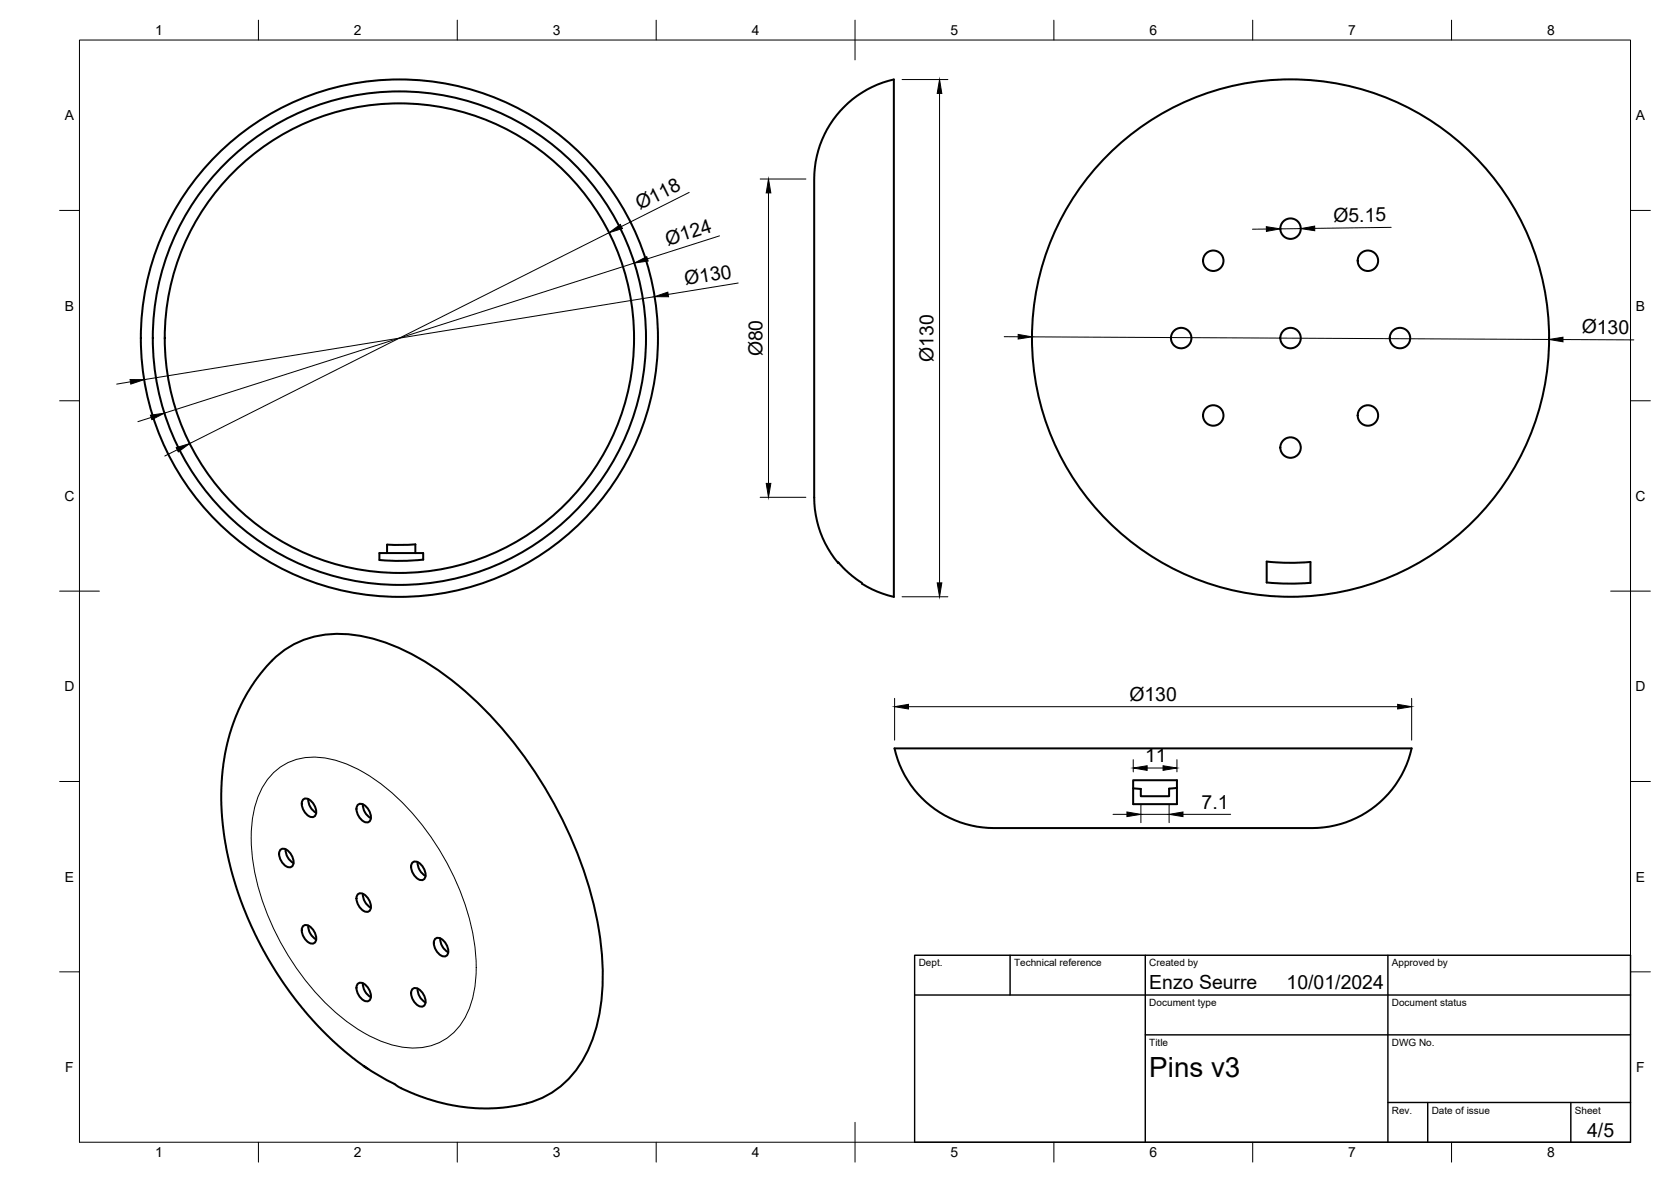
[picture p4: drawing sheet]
<svg xmlns="http://www.w3.org/2000/svg" width="420mm" height="297mm" viewBox="0 0 420 297" stroke-linecap="round" stroke-linejoin="round" font-family="sans-serif">
<!-- layer: Visible -->
<g fill="none" stroke="#000" stroke-width=".51">
<path d="M212.3 26.8a25.4 25.4 0 0 1 12.4-6.8v130l-1.4-.4a16.7 16.7 0 0 1-7-3.4l-3.2-2.5-2.4-2.4v.2a27.9 27.9 0 0 1-6-19.9v-69.6a66.3 66.3 0 0 1 .7-12.7 25.3 25.3 0 0 1 6.9-12.5zM97.3 136.9v2.1M97.3 139h-1.9v1.7l5.5 .3 5.5-.4v-1.6h-2M104.4 136.8v2.2h-7.1M104.5 136.8l-7.1 .1M329.5 146.5l-5.5 .2-5.5-.3v-5.3l5.5 .3 5.5-.2v5.3M68.3 166.1a48.1 48.1 0 0 0-12.7 34.1l.2 4 .4 4.9 .8 4.8 1.1 4.8 1.4 4.7 1.7 4.6 1.9 4.5 2.6 5.3 2.4 4.3 2.9 4.5 3.1 4.4 3.1 3.8 6.5 6.7 5 4.4 3.2 2.3M68.4 166a23.9 23.9 0 0 1 21.8-6.3 53.9 53.9 0 0 1 25 12.5 106.4 106.4 0 0 1 35.4 61.5 55.3 55.3 0 0 1-1.8 27.9 23.9 23.9 0 0 1-16.7 15.8l-1 .2a47 47 0 0 1-33.4-6l-6.3-3.7 1.2 .8M224.9 188.1h130a26 26 0 0 1-27.7 20h-70.3a66.3 66.3 0 0 1-12.7-.7 25.7 25.7 0 0 1-19.3-19.3zM284.9 196.1h11v6h-11zM295.9 198l-1.9 .2v1.9h-7.1v-1.8l-2-.2M70.4 213.7a1.61 1.61 0 0 1 2.5 .6 3.1 3.1 0 0 1 .7 3.3 1.61 1.61 0 0 1-2.5-.7 3.1 3.1 0 0 1-.7-3.2z"/>
<path d="M71.8 213.4a3.9 3.9 0 0 0 2 3.5M76.1 201a1.61 1.61 0 0 1 2.5 .7 3.1 3.1 0 0 1 .7 3.3 1.61 1.61 0 0 1-2.5-.7 3.1 3.1 0 0 1-.7-3.3zM77.5 200.8a3.9 3.9 0 0 0 2 3.5M89.9 202.4a1.61 1.61 0 0 1 2.5 .6 3.1 3.1 0 0 1 .6 3.3 1.61 1.61 0 0 1-2.5-.7 3.1 3.1 0 0 1-.6-3.2zM91.2 202.1a3.9 3.9 0 0 0 2 3.5M103.6 216.9a1.61 1.61 0 0 1 2.5 .6 3.1 3.1 0 0 1 .7 3.3 1.61 1.61 0 0 1-2.5-.7 3.1 3.1 0 0 1-.7-3.2zM105 216.6a3.9 3.9 0 0 0 2 3.5M76.1 232.8a1.61 1.61 0 0 1 2.5 .7 3.1 3.1 0 0 1 .7 3.3 1.61 1.61 0 0 1-2.5-.7 3.1 3.1 0 0 1-.7-3.3zM77.5 232.6a3.9 3.9 0 0 0 2 3.5M89.9 224.9a1.61 1.61 0 0 1 2.5 .6 3.1 3.1 0 0 1 .6 3.3 1.61 1.61 0 0 1-2.5-.7 3.1 3.1 0 0 1-.6-3.2zM91.2 224.6a3.9 3.9 0 0 0 2 3.5M109.3 236.1a1.61 1.61 0 0 1 2.5 .6 3.1 3.1 0 0 1 .7 3.3 1.61 1.61 0 0 1-2.5-.7 3.1 3.1 0 0 1-.7-3.2z"/>
<path d="M110.7 235.8a3.9 3.9 0 0 0 2 3.5M89.9 247.3a1.61 1.61 0 0 1 2.5 .7 3.1 3.1 0 0 1 .6 3.3 1.61 1.61 0 0 1-2.5-.7 3.1 3.1 0 0 1-.6-3.3zM91.2 247.1a3.9 3.9 0 0 0 2 3.5M103.6 248.7a1.61 1.61 0 0 1 2.5 .6 3.1 3.1 0 0 1 .7 3.3 1.61 1.61 0 0 1-2.5-.7 3.1 3.1 0 0 1-.7-3.2zM105 248.4a3.9 3.9 0 0 0 2 3.5"/>
<circle cx="324.5" cy="57.5" r="2.57"/>
<circle cx="305.1" cy="65.5" r="2.57"/>
<circle cx="343.9" cy="65.5" r="2.57"/>
<circle cx="100.4" cy="85" r="59"/>
<circle cx="100.4" cy="85" r="62"/>
<circle cx="100.4" cy="85" r="65"/>
<circle cx="297" cy="85" r="2.57"/>
<circle cx="324.5" cy="85" r="65"/>
<circle cx="324.5" cy="85" r="2.57"/>
<circle cx="352" cy="85" r="2.57"/>
<circle cx="305.1" cy="104.4" r="2.57"/>
<circle cx="324.5" cy="112.5" r="2.57"/>
<circle cx="343.9" cy="104.4" r="2.57"/>
</g>
<!-- layer: Visible Narrow -->
<path d="M68.9 194.1a15 15 0 0 1 14.4-3.3 40.4 40.4 0 0 1 19.2 12.2 65.2 65.2 0 0 1 17 35.5 29.7 29.7 0 0 1-2.4 16.9 14.4 14.4 0 0 1-15.6 7.8 34.3 34.3 0 0 1-17.6-9.2 65.2 65.2 0 0 1-20.5-38.9 29.7 29.7 0 0 1 2.4-16.9l.9-1.5z" fill="none" stroke="#000" stroke-width=".25"/>
<!-- layer: BORDER -->
<g fill="none" stroke="#000" stroke-width=".25">
<path d="M20 10.1h390v276.9h-390zM65 5.1v5M115 5.1v5M165 5.1v5M215 5.1v10M265 5.1v5M315 5.1v5M365 5.1v5M15 52.9h5M410 52.9h5M15 100.7h5M410 100.7h5"/>
<path d="M15 148.6h10M405 148.6h10M15 196.4h5M410 196.4h5M15 244.2h5M410 244.2h5M65 287v5M115 287v5M165 287v5M215 282.1v9.9M265 287v5M315 287v5"/>
<path d="M365 287v5"/>
</g>
<!-- layer: TITLEBLOCK -->
<path d="M230 240.1h180v46.9h-180zM230 250h180M254 240.1v9.9M288 240.1v46.9M349 240.1v46.9M288 260.1h122M349 277.1h61M359 277.1v9.9M395 277.1v9.9" fill="none" stroke="#000" stroke-width=".36"/>
<!-- layer: FD_Dimensions -->
<g fill="none" stroke="#000" stroke-width=".25">
<path d="M226.8 20h11.5M236.2 23.5v123M153.1 58.5l-105.4 53M173.3 48.4l-17 8.5M180.9 59.3l-18.1 5.8M191.1 45h11.5M193.2 48.5v73M318.4 57.6h-3.5M327.1 57.5h-5.2M349.8 57.1l-19.2 .3M159.5 66.1l-118.2 37.7M164.6 74.6l-128.4 20.8"/>
<path d="M185.6 71.1l-17.6 2.9M32.8 96l-3.5 .5M252.5 84.6h3.5M259.5 84.7l130 .6M393 85.3l17.8 .1M38 104.9l-3.3 1.1M44.6 113l-3.2 1.6M191.1 125h11.5M226.8 150h11.5M224.9 175.5v10.5M228.4 177.6h123M354.9 175.5v10.5"/>
<path d="M284.9 190.9v3.1M288.4 193h4M295.9 190.9v3.1M279.9 204.6h3.5M286.9 202.2v4.5M286.9 204.6h7.1M294 202.2v4.5M297.5 204.6h11.9"/>
</g>
<g fill="#000" stroke="#000" stroke-width=".25">
<path d="M236.2 20l.6 3.5h-1.2zM153.1 58.5l2.9-2.1 .5 1zM193.2 45l.6 3.5h-1.1zM318.4 57l3.5 .5-3.5 .7zM327.1 57.5l3.5-.7v1.2zM159.5 66.1l3.1-1.6 .4 1.1zM164.6 74.6l3.3-1.2 .2 1.2zM32.7 95.4h3.5l-3.3 1.1zM256 84l3.5 .7-3.5 .5zM389.5 85.3l3.5-.6v1.2zM37.8 104.3l3.5-.5-3.1 1.7zM44.3 112.5l3.4-1-2.9 2.1z"/>
<path d="M192.7 121.5h1.1l-.6 3.5zM235.6 146.5h1.2l-.6 3.5zM224.9 177.6l3.5-.6v1.2zM351.4 177l3.5 .6-3.5 .6zM284.9 193l3.5-.6v1.2zM292.4 192.4l3.5 .6-3.5 .6zM283.4 204.1l3.5 .5-3.5 .6zM294 204.6l3.5-.5v1.1z"/>
</g>
<text font-size="7" x="289" y="270.6">Pins v3</text>
<g font-size="4.9">
<text x="160.8" y="52.9" transform="rotate(-27 160.8 52.9)">Ø118</text>
<text x="335.3" y="55.8" transform="rotate(-1 335.3 55.8)">Ø5.15</text>
<text x="167.9" y="61.8" transform="rotate(-18 167.9 61.8)">Ø124</text>
<text x="172.4" y="71.7" transform="rotate(-9 172.4 71.7)">Ø130</text>
<text x="397.7" y="83.8">Ø130</text>
<text x="191.7" y="89.6" transform="rotate(-90 191.7 89.6)">Ø80</text>
<text x="234.7" y="90.9" transform="rotate(-90 234.7 90.9)">Ø130</text>
<text x="284" y="176.1">Ø130</text>
<text x="287.9" y="191.6">11</text>
<text x="302.1" y="203.2">7.1</text>
<text x="289" y="248.5">Enzo Seurre</text>
<text x="323.5" y="248.5">10/01/2024</text>
<text x="399.1" y="285.7">4/5</text>
</g>
<g font-size="3.5">
<text x="39" y="8.8">1</text>
<text x="89" y="8.8">2</text>
<text x="139" y="8.8">3</text>
<text x="189" y="8.8">4</text>
<text x="239" y="8.8">5</text>
<text x="289" y="8.8">6</text>
<text x="339" y="8.8">7</text>
<text x="389" y="8.8">8</text>
<text x="16.3" y="30.2">A</text>
<text x="411.3" y="30.2">A</text>
<text x="16.3" y="78">B</text>
<text x="411.3" y="78">B</text>
<text x="16.2" y="125.9">C</text>
<text x="411.2" y="125.9">C</text>
<text x="16.2" y="173.7">D</text>
<text x="411.2" y="173.7">D</text>
<text x="16.3" y="221.6">E</text>
<text x="411.3" y="221.6">E</text>
<text x="16.4" y="269.4">F</text>
<text x="411.4" y="269.4">F</text>
<text x="39" y="290.8">1</text>
<text x="89" y="290.8">2</text>
<text x="139" y="290.8">3</text>
<text x="189" y="290.8">4</text>
<text x="239" y="290.8">5</text>
<text x="289" y="290.8">6</text>
<text x="339" y="290.8">7</text>
<text x="389" y="290.8">8</text>
</g>
<g font-size="2.5">
<text x="231" y="242.9">Dept.</text>
<text x="255" y="242.9">Technical reference</text>
<text x="289" y="242.9">Created by</text>
<text x="350" y="242.9">Approved by</text>
<text x="289" y="252.8">Document type</text>
<text x="350" y="252.8">Document status</text>
<text x="289" y="262.9">Title</text>
<text x="350" y="262.9">DWG No.</text>
<text x="350" y="279.9">Rev.</text>
<text x="360" y="279.9">Date of issue</text>
<text x="396" y="279.9">Sheet</text>
</g>
</svg>
